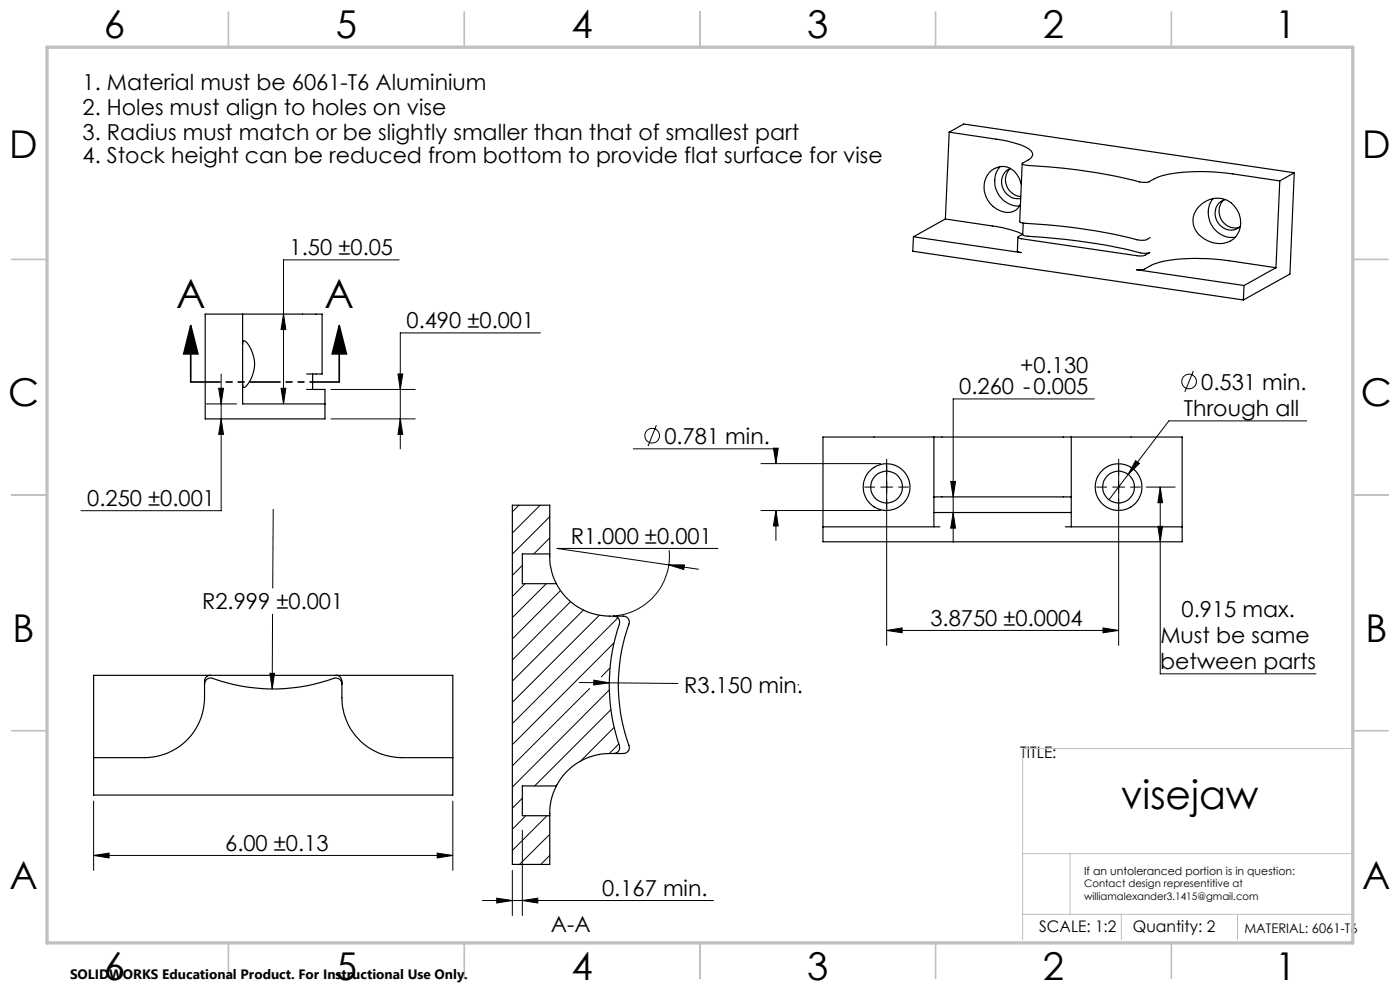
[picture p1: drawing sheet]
<svg xmlns="http://www.w3.org/2000/svg" width="297mm" height="210mm" viewBox="0 0 297 210" stroke-linecap="round" stroke-linejoin="round" font-family="sans-serif">
<g fill="none" stroke="#000" stroke-width=".25">
<path d="M201.4 28l12.2 1.9a10.9 10.9 0 0 1 5.2 2.2 1.19 1.19 0 0 1-.7 1.9l-1.2 .7a1.12 1.12 0 0 0 1.2 .4 123.8 123.8 0 0 1 24.4 3.6h1a17.8 17.8 0 0 1 9.5-2.3h2.6l4.3 .3 11.6 1.7M201.4 28l3-1.7 70.2 10.3M201.4 28l-.8 18.5M212.1 35.3a5.2 5.2 0 0 0-.5 5.5 5.2 5.2 0 0 0 4.7 2.9M216.6 39.1a4 4 0 0 0-5.6-3.4 5 5 0 0 0 .4 8.6 3.5 3.5 0 0 0 4.5-.1l.6-.9M216.9 34.7l-.6 12.3 .3 .2a137.9 137.9 0 0 1 25.3 3.8l1.2-.1 .9-.5M271.5 38.4l-.8 18.4M274.6 36.6l-3.1 1.8M274.6 36.6l-1 21.5-9.8 5.5M193.8 50.2l22.8 3.4-.8-.3 .1-3M193.8 50.2l-.2 3.1 70.2 10.3M200.6 46.5l12.2 1.8 3.1 .9 1 .5"/>
<path d="M200.6 46.5l-6.8 3.7M216.5 41.7a3.5 3.5 0 0 1-2.9-2.3 3.5 3.5 0 0 1 .7-3.7 3.4 3.4 0 0 0-1.7 3.8 3.4 3.4 0 0 0 3.3 2.6h.6M217.1 47.3l-.1 2.5 .1 .1a170.7 170.7 0 0 1 21.2 2.8l3.8 1 1.8-.1-1.2 .6-1.3 .1-24.7-3.6-.8-.4 1.1-.6M254.4 43.7a5 5 0 0 1 7.2-.2 5 5 0 0 1 .1 7.2 5.6 5.6 0 0 1-8.5-3.1 4.2 4.2 0 0 1 1.2-3.9zM257.4 42.1a5.2 5.2 0 0 0-.4 5.6 5.2 5.2 0 0 0 5.1 2.6M259.7 42.4a3.4 3.4 0 0 0-.6 4.2 3.4 3.4 0 0 0 3.8 1.6M259.9 42.3a3.3 3.3 0 0 0-2.1 3.4 3.3 3.3 0 0 0 2.6 3 2.84 2.84 0 0 0 2.7-.7M270.7 56.8l-10-1.5a39.4 39.4 0 0 0-15.3 .5l-2.8 1.3-1.5 .1 22.8 3.4M270.7 56.8l-6.8 3.8M51.5 73.1l.1-.8a1.99 1.99 0 0 1 1.6 1.6 7 7 0 0 1-1.3 8.3l-.3-.1-.1-.7M51.5 66.6h16.8v12.7h-3.2M51.5 66.6h-8v22.3h25.4v-6.3h-3.8"/>
<path d="M51.5 66.6v19.1h17.4M66.3 79.3v3.3M263.9 60.6l-.1 3M198.1 92.7h29.2M198.1 92.7h-23.5v22.2h76.2v-22.2h-23.5M198.1 92.7v19.1M227.3 92.7v19.1M116.6 117.5a12 12 0 0 0 1.4 6.3M116.6 117.5h-5.8v6.3h7.2M116.6 117.5v-10.3h-7.9v76.2h7.9v-10.4M174.6 111.8h24.8M198.1 108.7h29.2"/>
<path d="M198.1 105.4h29.2M226 111.8h24.8M118 123.8a12.7 12.7 0 0 0 11.3 6.9h2.9a1.27 1.27 0 0 1 1.2 1.7 38 38 0 0 0 .1 26 1.28 1.28 0 0 1-1.3 1.4 16.3 16.3 0 0 0-7.1 .8 12.5 12.5 0 0 0-7.1 6.1M130.2 130.7a1.29 1.29 0 0 1 1.2 1.7 40.1 40.1 0 0 0 0 26 1.27 1.27 0 0 1-1.2 1.4M19.9 143.3h76.2v25.4h-76.2zM43.4 145.1a1.27 1.27 0 0 1 1.7-1.2 37.9 37.9 0 0 0 26-.1 1.28 1.28 0 0 1 1.4 1.3M44.7 143.3a1.21 1.21 0 0 0-1.3 1.2 22.8 22.8 0 0 1-.3 6.1 12.7 12.7 0 0 1-12.4 10.1h-10.8M71.3 143.3a1.21 1.21 0 0 1 1.2 1.2 22.8 22.8 0 0 0 .3 6.1 12.7 12.7 0 0 0 12.4 10.1h10.9M118 166.7a12.3 12.3 0 0 0-1.4 6.3M118 166.7h-7.2v6.3h5.8"/>
<circle cx="188.1" cy="103.3" r="3.4"/>
<circle cx="188.1" cy="103.3" r="5"/>
<circle cx="237.3" cy="103.3" r="3.4"/>
<circle cx="237.3" cy="103.3" r="5"/>
</g>
<g fill="none" stroke="#000" stroke-width=".21">
<path d="M84.7 55.1h-24.6v30.6M46.9 79.3v29h-29.7M60.1 66.6l.5 3.3h-1zM84.4 79.3h1l-.5 3.3zM114.7 70.6h-29.8v24.6M253.2 78.7l-1.8 4.4M43.7 85.7h6.5M46.4 82.4h1l-.5 3.3zM46.9 88.9l.5 3.2h-1zM59.6 82.4h1l-.5 3.3zM70.2 82.6h17.9M70.2 88.9h17.9"/>
<path d="M84.9 88.9l.5 3.2h-1zM134.3 95.2h30.3v3.1M139.2 90.2l-1.7 4.4M161.4 98.3h25.4M164.1 95.1h1l-.5 3.2zM188.1 97.4v39.5M232.2 84.6h-30v30.5M237.3 97.4v39.5M240.9 97.7l.8 .6-2.4 2.3zM277.2 89.3h-29.2l-12.7 16.7M58 108l-.1 16.7M110.1 107.2l-1.4 1.4"/>
<path d="M110.8 119.9l-2.1 2.2M114.6 107.2l-5.9 5.9M116.6 109.6l-7.9 7.9M116.6 114.1l-3.4 3.4M141.9 119.8h3.3l-.1 1zM141.9 119.8l6.3 .9M142 116.7a12.7 12.7 0 0 1-11.4 13.9M152.3 116.3h-34.1l23.7 3.5M161.4 108.3h25.4M164.6 108.3l.5 3.3h-1zM164.6 108.3v6.3M183.4 103.3h2.2"/>
<path d="M186.8 103.3h2.6M190.6 103.3h2.1M201.7 102.1h1l-.5 3.3zM202.2 108.7l.5 3.3h-1zM232.7 103.3h2.1M236 103.3h2.6M239.9 103.3h2M243.2 103.3h6.1M245.6 111.6h1l-.5 3.3zM246.1 103.3l.5 3.3h-1zM246.1 103.3v39.6h33.1M57.8 130.3l-.1 15.8"/>
<path d="M111.4 123.8l-2.7 2.7M115.9 123.8l-7.2 7.2M118.9 125.3l-10.2 10.2M121 127.6l-12.3 12.4M123.8 129.4l-15.1 15.1M127.1 130.5l-18.4 18.5M130.2 136.4l-21.5 21.6M131.1 131l-22.4 22.5M188.1 133.7l3.3-.5v1zM188.1 133.7h49.2M234 133.2l3.3 .5-3.3 .5zM57.3 142.8h.9l-.5 3.3z"/>
<path d="M122.9 144.8h6.4M125.1 146l-16.4 16.4M126 144.3l3.3 .5-3.4 .5zM129.3 144.8l14.5 .2M129.3 146.4l-20.6 20.6M129.4 141.7l-1.8 1.9M129.6 150.5l-16.2 16.2M130.3 154.3l-7.1 7.1M131.3 157.8l-2 2M169.3 145.3h.1M19.9 169.9v14.7M96.1 169.9v14.7"/>
<path d="M110.8 169.3l-2.1 2.1M110.8 176.1v18.1M111.5 173l-2.8 2.9M116.1 173l-7.4 7.4M116.6 177l-6.4 6.4M118.2 166.4l-.3 .3M19.9 181.5l3.2-.5v1zM19.9 181.5h76.2M92.7 181l3.4 .5-3.4 .5zM102.3 191h49.1M105.4 190.5l3.3 .5-3.3 .5zM108.7 184.6v9.6"/>
<path d="M110.8 191l3.3-.5v1zM116.6 181.5l-1.9 1.9"/>
<circle cx="138.4" cy="92.4" r="1.55"/>
<circle cx="252.3" cy="80.9" r="1.56"/>
</g>
<path d="M40.5 69.1l1.5 6h-3zM40.5 69.1v12M72 69.1l1.5 6h-3zM72 69.1v12" fill="none" stroke="#000" stroke-width=".35"/>
<path d="M72 81h-31.5" fill="none" stroke="#000" stroke-width=".35" stroke-dasharray="6.3 1.3 1.3 1.3 1.3 1.3" stroke-dashoffset=".1"/>
<path d="M287 158.8h-70v40.5M217 193.9h70M217 181.1h70M227 181.1v12.8M237.9 193.9v5.4M262.5 193.9v5.4" fill="none" stroke="#c0c0c0" stroke-width=".21"/>
<g fill="none" stroke="#c0c0c0" stroke-width=".35">
<path d="M48.5 2.5v7.5M98.5 2.5v7.5M148.5 2.5v7.5M198.5 2.5v7.5M248.5 2.5v7.5M2.5 55h7.5M287 55h7.5M2.5 105h7.5M287 105h7.5M2.5 155h7.5M287 155h7.5M48.5 200v7.5"/>
<path d="M98.5 200v7.5M148.5 200v7.5M198.5 200v7.5M248.5 200v7.5"/>
</g>
<path d="M10 10h277v190h-277z" fill="none" stroke="#c0c0c0" stroke-width=".7"/>
<g fill="#000">
<path d="M72 69.1l1.5 6h-3zM40.5 69.1l1.5 6h-3z"/>
<path d="M84.4 79.3h1l-.5 3.3zM84.9 88.9l.5 3.2h-1zM59.6 82.4h1l-.5 3.3zM60.1 66.6l.5 3.3h-1zM46.4 82.4h1l-.5 3.3zM46.9 88.9l.5 3.2h-1zM188.1 133.7l3.3-.5v1zM234 133.2l3.3 .5-3.3 .5zM164.6 108.3l.5 3.3h-1zM164.1 95.1h1l-.5 3.2zM240.9 97.7l-1.6 2.9 2.4-2.3zM201.7 102.1h1l-.5 3.3zM202.2 108.7l.5 3.3h-1zM246.1 103.3l.5 3.3h-1zM245.6 111.6h1l-.5 3.3zM57.3 142.8l.4 3.3 .5-3.3zM126 144.3l-.1 1 3.4-.5zM141.9 119.8l3.2 1 .1-1z"/>
<path d="M92.7 181l3.4 .5-3.4 .5zM19.9 181.5l3.2-.5v1z"/>
<path d="M110.8 191l3.3-.5v1zM105.4 190.5l3.3 .5-3.3 .5z"/>
</g>
<g font-size="8.5">
<text x="37.4" y="65.2">A</text>
<text x="68.9" y="65.2">A</text>
<text x="237.8" y="171.6">visejaw</text>
</g>
<g font-size="8.1">
<text x="22" y="8">6</text>
<text x="71.2" y="8">5</text>
<text x="121.2" y="8">4</text>
<text x="171.3" y="8">3</text>
<text x="221.3" y="8">2</text>
<text x="270.5" y="8">1</text>
<text x="2" y="33.6">D</text>
<text x="289" y="33.6">D</text>
<text x="1.7" y="86.1">C</text>
<text x="288.7" y="86.1">C</text>
<text x="2.7" y="136.1">B</text>
<text x="289.7" y="136.1">B</text>
<text x="2" y="188.6">A</text>
<text x="289" y="188.6">A</text>
<text x="22" y="208">6</text>
<text x="71.2" y="208">5</text>
<text x="121.2" y="208">4</text>
<text x="171.3" y="208">3</text>
<text x="221.3" y="208">2</text>
<text x="270.5" y="208">1</text>
</g>
<g font-size="4.7">
<text x="17.5" y="19">1. Material must be 6061-T6 Aluminium</text>
<text x="17.5" y="24.5">2. Holes must align to holes on vise</text>
<text x="17.5" y="29.6">3. Radius must match or be slightly smaller than that of smallest part</text>
<text x="17.5" y="34.6">4. Stock height can be reduced from bottom to provide flat surface for vise</text>
<text x="61.4" y="54.1">1.50 ±0.05</text>
<text x="86.2" y="69.6">0.490 ±0.001</text>
<text x="203.5" y="83.5">0.260 -0.005</text>
<text x="216.4" y="79.1">+0.130</text>
<text x="254.8" y="82.6">0.531 min.</text>
<text x="251.2" y="88.2">Through all</text>
<text x="140.9" y="94.1">0.781 min.</text>
<text x="18.5" y="107.3">0.250 ±0.001</text>
<text x="121.1" y="115.3">R1.000 ±0.001</text>
<text x="42.9" y="129.3">R2.999 ±0.001</text>
<text x="250.7" y="130.8">0.915 max.</text>
<text x="197.4" y="132.7">3.8750 ±0.0004</text>
<text x="246.2" y="136.4">Must be same</text>
<text x="246.1" y="141.9">between parts</text>
<text x="145.1" y="146.9">R3.150 min.</text>
<text x="47.8" y="180.4">6.00 ±0.13</text>
<text x="127.7" y="190">0.167 min.</text>
<text x="116.9" y="197.7">A-A</text>
</g>
<g font-size="3.4">
<text x="216.4" y="160.9">TITLE:</text>
<text x="220.5" y="197.8">SCALE: 1:2</text>
<text x="240.3" y="197.8">Quantity: 2</text>
</g>
<text font-size="2.9" x="14.9" y="207.6">SOLIDWORKS Educational Product. For Instructional Use Only.</text>
<text font-size="2.8" x="264" y="197.9">MATERIAL: 6061-T6</text>
<text font-size="2.4" x="230" y="185.5">If an untoleranced portion is in question:</text>
<g font-size="2.2">
<text x="230" y="188.2">Contact design representitive at</text>
<text x="230" y="190.9">williamalexander3.1415@gmail.com</text>
</g>
</svg>
